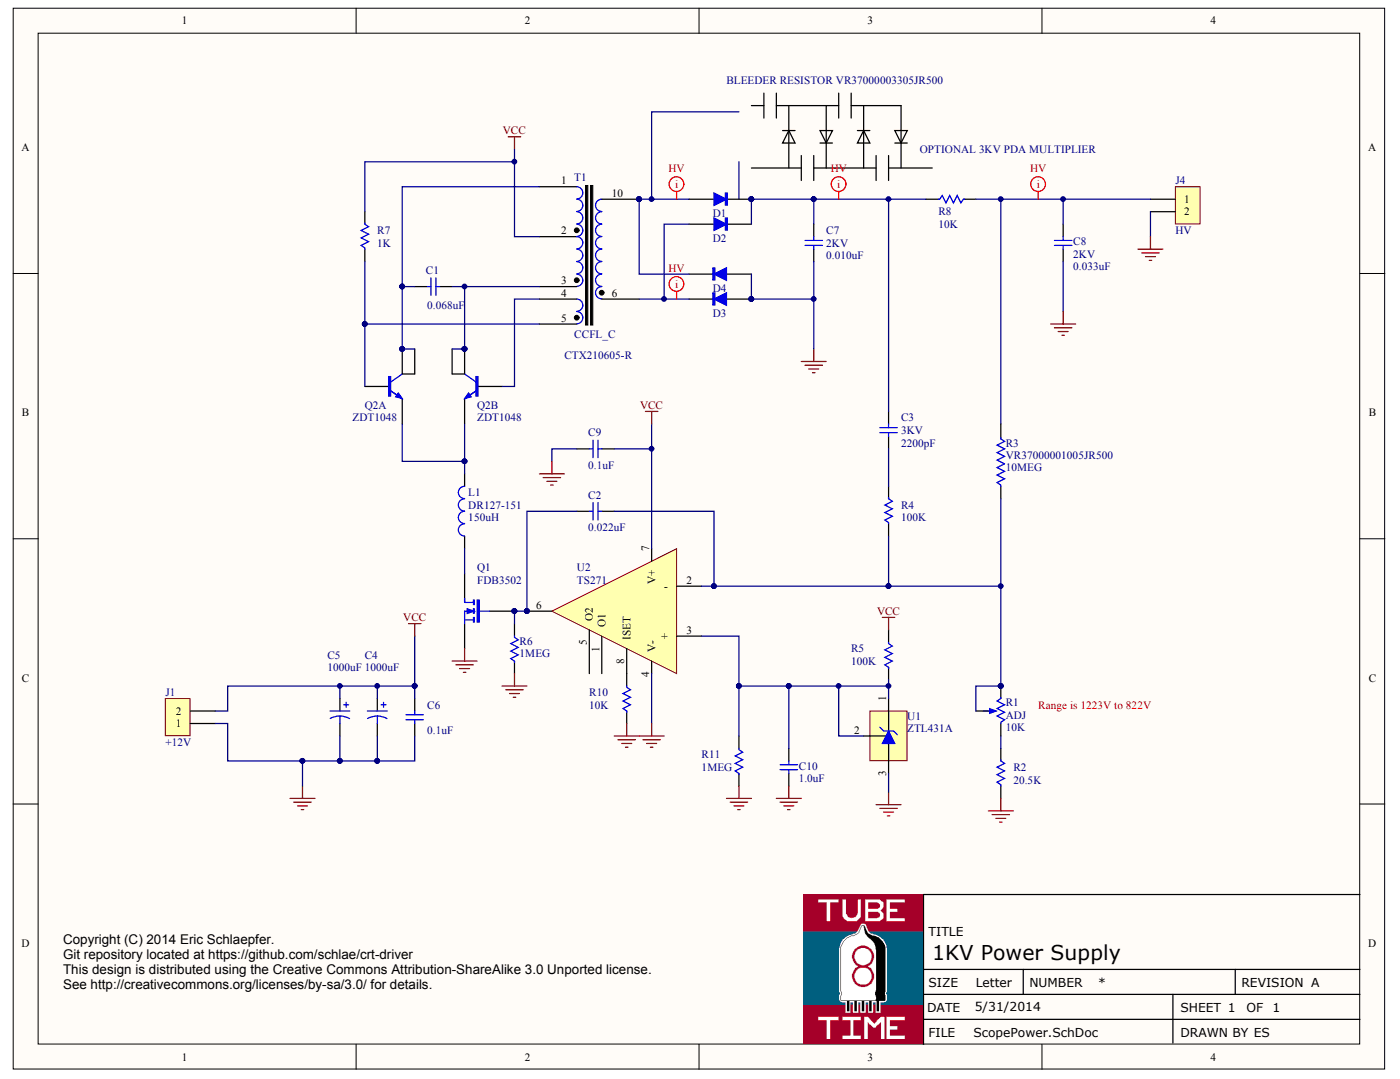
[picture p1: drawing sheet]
# Altium project ScopePower.PrjPCB
1 sheet, 32 parts. Net scope: global (net labels, ports and power ports of the same name join across sheets).
Board file: ScopePower.PcbDoc

## Sheet ScopePower.SchDoc: 1KV Power Supply
size Letter; Organization: ES; Revision: A; SheetNumber: 1; SheetTotal: 1

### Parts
C1  value 0.068uF  [WIMAMKP2]  (hidden comment: Cap)
C2  value 0.022uF  [G_0805[2012]]
C3  3KV  value 2200pF  [CAP250X100]
C4  value 1000uF  [CAP_R200x400]  (hidden comment: Cap Pol2)
C5  value 1000uF  [CAP_R200x400]  (hidden comment: Cap Pol2)
C6  value 0.1uF  [G_0805[2012]]
C7  2KV  value 0.010uF  [CAP400X100]
C8  2KV  value 0.033uF  [CAP400X100]
C9  value 0.1uF  [G_0805[2012]]
C10  value 1.0uF  [G_0805[2012]]  (hidden comment: Cap)
D1  Diode  [DIODE400X100]  (value not drawn)
D2  Diode  [DIODE400X100]  (value not drawn)
D3  Diode  [DIODE400X100]  (value not drawn)
D4  Diode  [DIODE400X100]  (value not drawn)
J1  +12V  [HDR2S156]
J4  HV  [HDR3S156M1]
L1  DR127-151  value 150uH  [DR124]
Q1  FDB3502  [G_TO252M[D2PAK]]
Q2  ZDT1048  [G_SOT223-8]  (parts A,B of 2)
R1  ADJ  value 10K  [POT_TRIM BOURNS 3386F]
R2  value 20.5K  [G_0805[2012]]  (hidden comment: Res1)
R3  VR37000001005JR500  value 10MEG  [RES500X160]
R4  value 100K  [G_1206[3216]]  (hidden comment: *)
R5  value 100K  [G_0805[2012]]
R6  value 1MEG  [G_0805[2012]]
R7  value 1K  [G_0805[2012]]  (hidden comment: Res1)
R8  value 10K  [G_1206[3216]]  (hidden comment: Res1)
R10  value 10K  [G_0805[2012]]
R11  value 1MEG  [G_0805[2012]]
T1  CCFL_C  ManufPart: CTX210605-R  [CTX2106xx]
U1  ZTL431A  [G_SOT23]
U2  TS271  [G_SO8]

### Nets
GND: C4.2 C5.2 C6.2 C7.1 C8.2 C9.2 C10.1 D3.A D4.A J1.1 J4.2 Q1.S R2.1 R6.2 R10.2 R11.2 U1.3(A) U2.4(V-)
VCC: C4.1 C5.1 C6.1 C9.1 J1.2 R5.1 R7.2 T1.2 U2.7(V+)
NetC1_1: C1.1 Q2.5(C) Q2.6(C) T1.1
NetC1_2: C1.2 Q2.7(C) Q2.8(C) T1.3
NetC2_1: C2.1 R1.2(BOT) R1.3(TAP) R3.1 R4.1 U2.2(-)
NetC2_2: C2.2 Q1.G R6.1 U2.6(OUT)
NetC3_1: C3.1 R4.2
NetC3_2: C3.2 C7.2 D1.K D2.K R8.1
NetC8_1: C8.1 J4.1 R3.2 R8.2
NetC10_2: C10.2 R5.2 R11.1 U1.1(C) U1.2(REF) U2.3(+)
NetD1_A: D1.A D4.K T1.10
NetD2_A: D2.A D3.K T1.6
NetL1_1: L1.1 Q1.D
NetL1_2: L1.2 Q2.1(E) Q2.3(E)
NetQ2_2: Q2.2(B) T1.4
NetQ2_4: Q2.4(B) R7.1 T1.5
NetR1_1: R1.1(TOP) R2.2
NetR10_1: R10.1 U2.8(ISET)

Not connected (* = marked no-connect by the designer): U2 1(O1) 5(O2)

### Layout directives
net class HV: NetC3_2, NetC8_1, NetD1_A, NetD2_A

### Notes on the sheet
- BLEEDER RESISTOR VR37000003305JR500
- (near R8) OPTIONAL 3KV PDA MULTIPLIER
- (near R1) Range is 1223V to 822V
- Copyright (C) 2014 Eric Schlaepfer.
  Git repository located at https://github.com/schlae/crt-driver
  This design is distributed using the Creative Commons Attribution-ShareAlike 3.0 Unported license.
  See http://creativecommons.org/licenses/by-sa/3.0/ for details.
